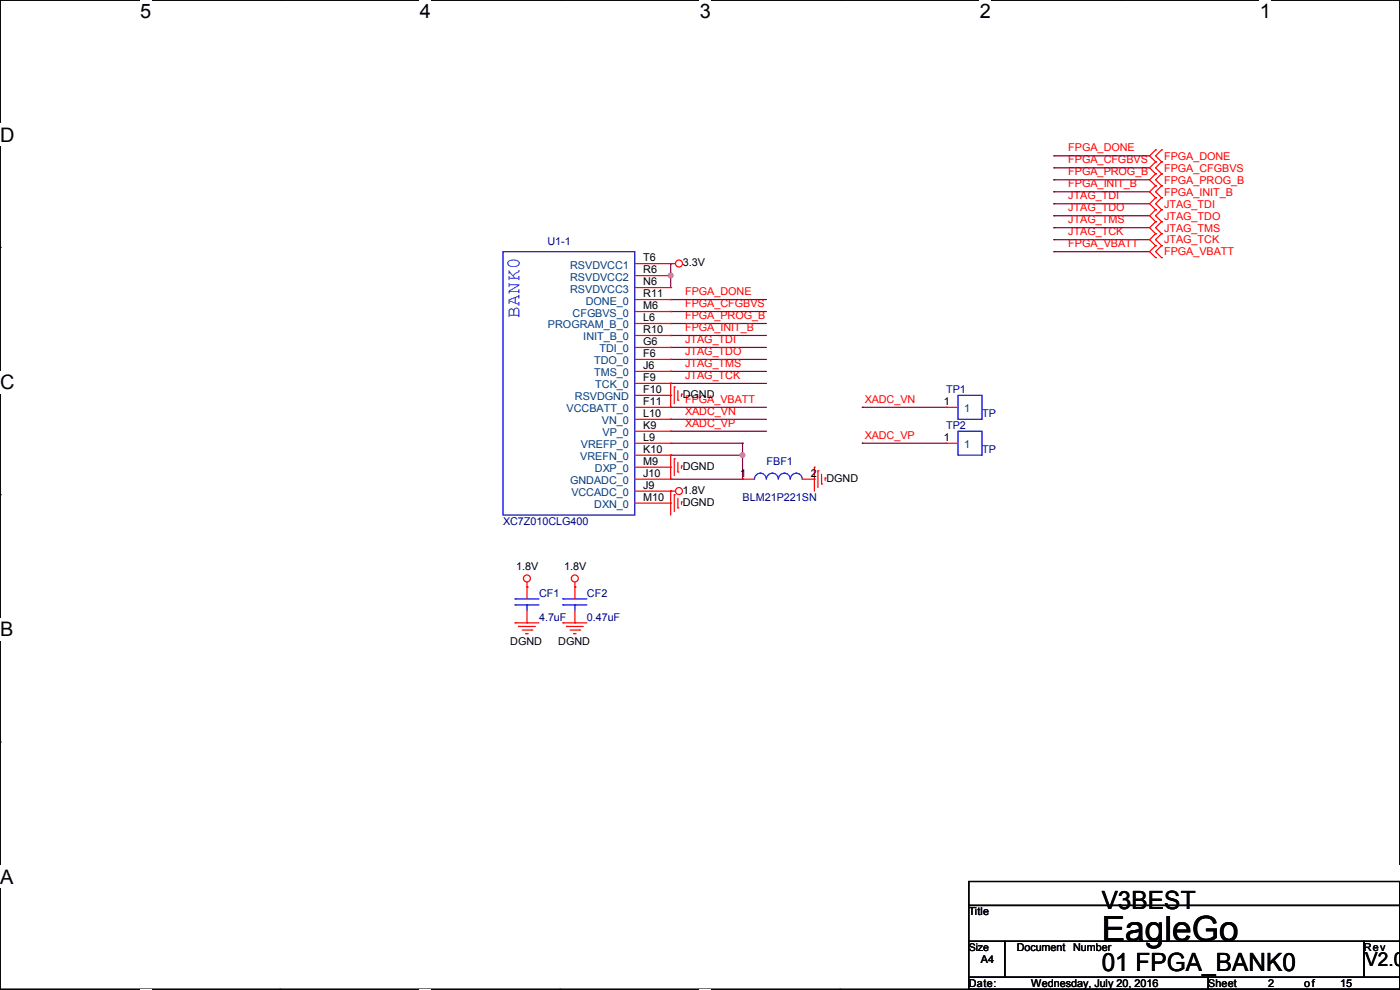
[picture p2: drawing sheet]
<svg xmlns="http://www.w3.org/2000/svg" width="297mm" height="210mm" viewBox="0 0 297 210" stroke-linecap="round" stroke-linejoin="round" font-family="sans-serif">
<path d="M0 0h297v209.8h-297z" fill="none" stroke="#000" stroke-width=".25"/>
<g fill="#fff">
<path d="M29.7 0h2.4v4.8h-2.4z"/>
<path d="M29.7 209.8h2.4v.2h-2.4z"/>
</g>
<path d="M59.4 0h.1M59.4 209.8h.1" fill="none" stroke="#000" stroke-width=".25"/>
<g fill="#fff">
<path d="M89.1 0h2.3v4.8h-2.3z"/>
<path d="M89.1 209.8h2.3v.2h-2.3z"/>
</g>
<path d="M118.8 0h.1M118.8 209.8h.1" fill="none" stroke="#000" stroke-width=".25"/>
<g fill="#fff">
<path d="M148.5 0h2.3v4.8h-2.3z"/>
<path d="M148.5 209.8h2.3v.2h-2.3z"/>
</g>
<path d="M178.2 0h.1M178.2 209.8h.1" fill="none" stroke="#000" stroke-width=".25"/>
<g fill="#fff">
<path d="M207.9 0h2.3v4.8h-2.3z"/>
<path d="M207.9 209.8h2.3v.2h-2.3z"/>
</g>
<path d="M237.6 0h.1M237.6 209.8h.1" fill="none" stroke="#000" stroke-width=".25"/>
<g fill="#fff">
<path d="M267.3 0h2.3v4.8h-2.3z"/>
<path d="M267.3 209.8h2.3v.2h-2.3z"/>
<path d="M0 26.2h3.1v4.8h-3.1z"/>
<path d="M0 78.7h3.1v4.7h-3.1z"/>
</g>
<path d="M0 52.5h.1M297 52.5h.1" fill="none" stroke="#000" stroke-width=".25"/>
<path d="M0 131.1h2.9v4.8h-2.9z" fill="#fff"/>
<path d="M0 104.9h.1M297 104.9h.1" fill="none" stroke="#000" stroke-width=".25"/>
<g fill="#fff">
<path d="M0 183.6h2.9v4.7h-2.9z"/>
<path d="M296.9 183.6h.1v4.7h-.1z"/>
</g>
<path d="M0 157.4h.1M297 157.4h.1M205.5 187h91.5v5.1h-91.5zM205.5 192.1h91.5v7.6h-91.5zM205.5 199.7h7.6v7.6h-7.6zM213.1 199.7h76.2v7.6h-76.2zM289.3 199.7h7.7v7.6h-7.7zM205.5 207.3h50.8v2.5h-50.8zM256.3 207.3h40.7v2.5h-40.7z" fill="none" stroke="#000" stroke-width=".25"/>
<g fill="none" stroke="#800040" stroke-width=".25">
<path d="M223.6 38.1h.1M223.6 35.6h.1M223.6 33.1h.1M223.6 38.1h20.3M223.6 35.6h20.3M223.6 33.1h20.3M142.3 58.5h.1M142.3 55.9h.1M142.3 55.9v5.1M223.6 50.8h.1M223.6 43.2h.1M223.6 45.8h.1"/>
<path d="M223.6 48.3h.1M223.6 40.7h.1M223.6 53.4h.1M223.6 50.8h20.3M223.6 43.2h20.3M223.6 45.8h20.3M223.6 48.3h20.3M223.6 40.7h20.3M223.6 53.4h20.3M142.3 73.7h.1M142.3 76.2h.1M142.3 78.8h.1"/>
<path d="M142.3 68.6h.1M142.3 66.1h.1M142.3 71.2h.1M142.3 63.5h.1M142.3 73.7h20.3M142.3 76.2h20.3M142.3 78.8h20.3M142.3 68.6h20.3M142.3 66.1h20.3M142.3 71.2h20.3M142.3 63.5h20.3M142.3 81.3h.1"/>
<path d="M142.3 88.9h.1M142.3 91.5h.1M142.3 86.4h.1M142.3 81.3h20.3M142.3 88.9h20.3M142.3 91.5h20.3M142.3 86.4h20.3M142.3 94h15.2M142.3 96.6h15.2M157.5 94h.1M157.5 96.6h.1M157.5 94v7.6"/>
<path d="M182.9 94h.1M182.9 86.4h.1M182.9 86.4h17.8M182.9 94h17.8M142.3 101.6h15.2M157.5 101.6h.1"/>
</g>
<g fill="#f0f" stroke="#f0f" stroke-width=".25">
<circle cx="142.3" cy="58.4" r=".49"/>
<circle cx="157.5" cy="96.5" r=".49"/>
</g>
<g fill="none" stroke="#f00" stroke-width=".25">
<path d="M245.2 31.8h.1M245.2 34.3h.1M245.2 36.9h.1M245.2 39.4h.1M245.2 31.8l-1.3 1.3 1.3 1.2M245.2 34.3l-1.3 1.3 1.3 1.3M245.2 36.9l-1.3 1.2 1.3 1.3M245.2 39.4l-1.3 1.3 1.3 1.3M246.4 34.3h.1M246.4 31.8h.1M246.4 36.9h.1M246.4 39.4h.1"/>
<path d="M246.4 31.8l-1.2 1.3 1.2 1.2M246.4 34.3l-1.2 1.3 1.2 1.3M246.4 36.9l-1.2 1.2 1.2 1.3M246.4 39.4l-1.2 1.3 1.2 1.3M134.7 55.9h8.6M134.7 58.5h7.6M142.3 55.9h.1M142.3 58.5h.1M245.2 42h.1M245.2 44.5h.1M245.2 47h.1M245.2 49.6h.1"/>
<path d="M245.2 52.1h.1M245.2 54.7h.1M245.2 42l-1.3 1.2 1.3 1.3M245.2 44.5l-1.3 1.3 1.3 1.2M245.2 47l-1.3 1.3 1.3 1.3M245.2 49.6l-1.3 1.2 1.3 1.3M245.2 52.1l-1.3 1.3 1.3 1.3M246.4 42h.1M246.4 44.5h.1M246.4 47h.1M246.4 49.6h.1M246.4 52.1h.1"/>
<path d="M246.4 54.7h.1M246.4 42l-1.2 1.2 1.2 1.3M246.4 44.5l-1.2 1.3 1.2 1.2M246.4 47l-1.2 1.3 1.2 1.3M246.4 49.6l-1.2 1.2 1.2 1.3M246.4 52.1l-1.2 1.3 1.2 1.3M134.7 66.1h7.6M134.7 63.5h7.6M134.7 71.2h7.6M134.7 68.6h7.6M134.7 73.7h7.6M134.7 76.2h7.6"/>
<path d="M134.7 78.8h7.6M134.7 61h7.6M142.3 66.1h.1M142.3 63.5h.1M142.3 71.2h.1M142.3 68.6h.1M142.3 73.7h.1M142.3 76.2h.1M142.3 78.8h.1M142.3 61h.1M134.7 86.4h7.6M134.7 81.3h7.6"/>
<path d="M134.7 83.9h7.6M134.7 99.1h7.6M134.7 88.9h7.6M134.7 91.5h7.6M134.7 94h7.6M134.7 96.6h7.6M142.3 81.3h.1M142.3 96.6h.1M142.3 86.4h.1M142.3 83.9h.1M142.3 99.1h.1M142.3 88.9h.1"/>
<path d="M142.3 91.5h.1M142.3 94h.1M142.3 81.3v5.1M142.3 96.6v5M143 82.1h.1M143 97.3h.1M143 82.1v3.5M143 97.3v3.6M143.8 84.9h.1M143.8 82.8v2.1M143.8 98.1v2M144.6 83.6h.1"/>
<path d="M144.6 98.8h.1M144.6 83.6v.5M144.6 98.8v.6M172.8 99.1h.1M172.8 99.1v5.1M173.5 99.9h.1M173.5 99.9v3.5M200.7 86.4h.1M200.7 94h.1M200.7 86.4h2.5M200.7 94h2.5M134.7 104.2h8.6"/>
<path d="M134.7 106.7h7.6M134.7 101.6h7.6M142.3 104.2h.1M142.3 106.7h.1M142.3 101.6h.1M142.3 104.2v5.1M143 104.9h.1M143 104.9v3.6M143.8 100.1h.1M143.8 107.7h.1M143.8 105.7v2M144.6 106.5h.1"/>
<path d="M144.6 106.5v.5M157.5 101.6h.1M157.5 101.6h2.6M170.2 101.6h2.6M172.8 101.6h.1M174.3 102.7h.1M174.3 100.6v2.1M175 101.4h.1M175 101.4v.5M109.3 132.1h.1M109.3 132.1h5M110 132.9h.1"/>
<path d="M110 132.9h3.6M110.8 133.6h2M111.5 134.4h.1M111.5 134.4h.6M111.8 124.5h.1M111.8 132.1h.1M111.8 123.5v3.5M111.8 129.6v2.5M112.8 133.6h.1M119.4 132.1h.1M119.4 132.1h5.1M120.2 132.9h.1"/>
<path d="M120.2 132.9h3.5M120.9 133.6h2.1M121.7 134.4h.1M121.7 134.4h.5M122 124.5h.1M122 132.1h.1M122 123.5v3.5M122 129.6v2.5M123 133.6h.1"/>
<circle cx="144" cy="55.9" r=".74"/>
<circle cx="144" cy="104.2" r=".74"/>
<circle cx="111.8" cy="122.7" r=".74"/>
<circle cx="121.9" cy="122.7" r=".74"/>
</g>
<g fill="none" stroke="#00f" stroke-width=".25">
<path d="M106.7 53.4h28v55.9h-28zM203.2 83.9h5.1v5h-5.1zM203.2 91.5h5.1v5.1h-5.1zM160.1 101.6a1.25 1.25 0 0 1 1.2-1.2 1.25 1.25 0 0 1 1.3 1.2M162.6 101.6a1.25 1.25 0 0 1 1.3-1.2 1.25 1.25 0 0 1 1.2 1.2M165.1 101.6a1.25 1.25 0 0 1 1.3-1.2 1.25 1.25 0 0 1 1.2 1.2M167.7 101.6a1.25 1.25 0 0 1 1.2-1.2 1.25 1.25 0 0 1 1.3 1.2M109.3 127h.1M109.3 128.3h.1M109.3 127h5M109.3 128.3h5M111.8 128.3h.1"/>
<path d="M111.8 128.3v1.3M119.4 127h.1M119.4 128.3h.1M119.4 127h5.1M119.4 128.3h5.1M122 128.3h.1M122 128.3v1.3"/>
</g>
<text font-size="7.4" x="233.7" y="199.7">EagleGo</text>
<g font-size="5.3">
<text x="233.7" y="192.8">V3BEST</text>
<text x="233.7" y="206">01 FPGA_BANK0</text>
</g>
<g font-size="4.2">
<text x="29.7" y="3.9">5</text>
<text x="89.1" y="3.9">4</text>
<text x="148.5" y="3.9">3</text>
<text x="207.9" y="3.9">2</text>
<text x="267.2" y="3.9">1</text>
<text x="0" y="30.1">D</text>
<text x="0" y="82.5">C</text>
<text x="0" y="135">B</text>
<text x="0" y="187.4">A</text>
<text x="297" y="187.4">A</text>
</g>
<text font-size="4.1" fill="#00f" x="110.2" y="67.4" transform="rotate(-90 110.2 67.4)">BANK0</text>
<text font-size="4.1" x="289.6" y="204.9">V2.0</text>
<g font-size="2.3" fill="#f00">
<text x="226.6" y="34.7">FPGA_CFGBVS</text>
<text x="226.6" y="32.1">FPGA_DONE</text>
<text x="246.9" y="33.9">FPGA_DONE</text>
<text x="226.6" y="37.2">FPGA_PROG_B</text>
<text x="226.6" y="39.8">FPGA_INIT_B</text>
<text x="246.9" y="36.4">FPGA_CFGBVS</text>
<text x="246.9" y="38.9">FPGA_PROG_B</text>
<text x="246.9" y="41.5">FPGA_INIT_B</text>
<text x="226.6" y="42.3">JTAG_TDI</text>
<text x="226.6" y="44.8">JTAG_TDO</text>
<text x="226.6" y="47.4">JTAG_TMS</text>
<text x="246.9" y="44">JTAG_TDI</text>
<text x="246.9" y="46.6">JTAG_TDO</text>
<text x="226.6" y="49.9">JTAG_TCK</text>
<text x="226.6" y="52.5">FPGA_VBATT</text>
<text x="246.9" y="49.1">JTAG_TMS</text>
<text x="246.9" y="51.6">JTAG_TCK</text>
<text x="246.9" y="54.2">FPGA_VBATT</text>
<text x="145.3" y="65.1">FPGA_CFGBVS</text>
<text x="145.3" y="62.6">FPGA_DONE</text>
<text x="145.3" y="67.7">FPGA_PROG_B</text>
<text x="145.3" y="70.2">FPGA_INIT_B</text>
<text x="145.3" y="72.8">JTAG_TDI</text>
<text x="145.3" y="75.3">JTAG_TDO</text>
<text x="145.3" y="77.9">JTAG_TMS</text>
<text x="145.3" y="80.4">JTAG_TCK</text>
<text x="145.3" y="88">XADC_VN</text>
<text x="145.3" y="85.5">FPGA_VBATT</text>
<text x="183.4" y="85.5">XADC_VN</text>
<text x="145.3" y="90.6">XADC_VP</text>
<text x="183.4" y="93.1">XADC_VP</text>
</g>
<g font-size="2.3" fill="#000080">
<text x="116.1" y="51.9">U1-1</text>
<text x="200.7" y="83.4">TP1</text>
<text x="208.3" y="88.5">TP</text>
<text x="200.7" y="91">TP2</text>
<text x="162.6" y="98.6">FBF1</text>
<text x="208.3" y="96.1">TP</text>
<text x="157.5" y="106.3">BLM21P221SN</text>
<text x="106.7" y="111.3">XC7Z010CLG400</text>
<text x="114.4" y="126.6">CF1</text>
<text x="114.4" y="131.7">4.7uF</text>
<text x="124.5" y="126.6">CF2</text>
<text x="124.5" y="131.7">0.47uF</text>
</g>
<g font-size="2.3" fill="#004080">
<text x="121" y="57">RSVDVCC1</text>
<text x="121" y="59.5">RSVDVCC2</text>
<text x="121" y="62.1">RSVDVCC3</text>
<text x="124.3" y="64.6">DONE_0</text>
<text x="116.3" y="69.7">PROGRAM_B_0</text>
<text x="121.5" y="67.1">CFGBVS_0</text>
<text x="123.7" y="72.2">INIT_B_0</text>
<text x="126" y="77.3">TDO_0</text>
<text x="127.2" y="74.8">TDI_0</text>
<text x="126" y="79.8">TMS_0</text>
<text x="126.3" y="82.4">TCK_0</text>
<text x="120.2" y="87.5">VCCBATT_0</text>
<text x="122" y="84.9">RSVDGND</text>
<text x="204.5" y="87.5">1</text>
<text x="123.2" y="95.1">VREFP_0</text>
<text x="127.7" y="90">VN_0</text>
<text x="127.8" y="92.5">VP_0</text>
<text x="204.5" y="95.1">1</text>
<text x="123.1" y="97.6">VREFN_0</text>
<text x="126.2" y="100.2">DXP_0</text>
<text x="121" y="102.7">GNDADC_0</text>
<text x="121.2" y="105.2">VCCADC_0</text>
<text x="126.1" y="107.8">DXN_0</text>
</g>
<g font-size="2.3">
<text x="136.4" y="55.4">T6</text>
<text x="136.4" y="57.9">R6</text>
<text x="144.8" y="56.5">3.3V</text>
<text x="136.4" y="65.5">M6</text>
<text x="136.4" y="63">R11</text>
<text x="136.4" y="60.5">N6</text>
<text x="136.4" y="70.6">R10</text>
<text x="136.4" y="68.1">L6</text>
<text x="136.4" y="73.2">G6</text>
<text x="136.4" y="75.7">F6</text>
<text x="136.4" y="78.2">J6</text>
<text x="136.4" y="80.8">F9</text>
<text x="136.4" y="83.3">F10</text>
<text x="136.4" y="85.9">F11</text>
<text x="136.4" y="88.4">L10</text>
<text x="144.8" y="84.4">DGND</text>
<text x="200.2" y="85.9">1</text>
<text x="136.4" y="90.9">K9</text>
<text x="136.4" y="93.5">L9</text>
<text x="200.2" y="93.5">1</text>
<text x="136.4" y="98.6">M9</text>
<text x="136.4" y="96">K10</text>
<text x="136.4" y="101.1">J10</text>
<text x="144.8" y="99.7">DGND</text>
<text x="157" y="101.1">1</text>
<text x="172" y="101.1">2</text>
<text x="136.4" y="106.2">M10</text>
<text x="136.4" y="103.6">J9</text>
<text x="144.8" y="104.7">1.8V</text>
<text x="144.8" y="107.3">DGND</text>
<text x="175.3" y="102.2">DGND</text>
<text x="109.5" y="121">1.8V</text>
<text x="119.7" y="121">1.8V</text>
<text x="108.3" y="136.7">DGND</text>
<text x="118.4" y="136.7">DGND</text>
<text x="205.5" y="194.1">Title</text>
<text x="215.7" y="201.8">Document</text>
<text x="227.7" y="201.8">Number</text>
<text x="289.3" y="201.8">Rev</text>
<text x="205.5" y="209.4">Date:</text>
<text x="208.1" y="204.3">A4</text>
<text x="218.7" y="209.4">Wednesday, July 20, 2016</text>
<text x="256.3" y="209.4">Sheet</text>
<text x="269" y="209.4">2</text>
<text x="276.6" y="209.4">of</text>
<text x="284.3" y="209.4">15</text>
</g>
<text font-size="2.2" x="205.5" y="201.7">Size</text>
</svg>
